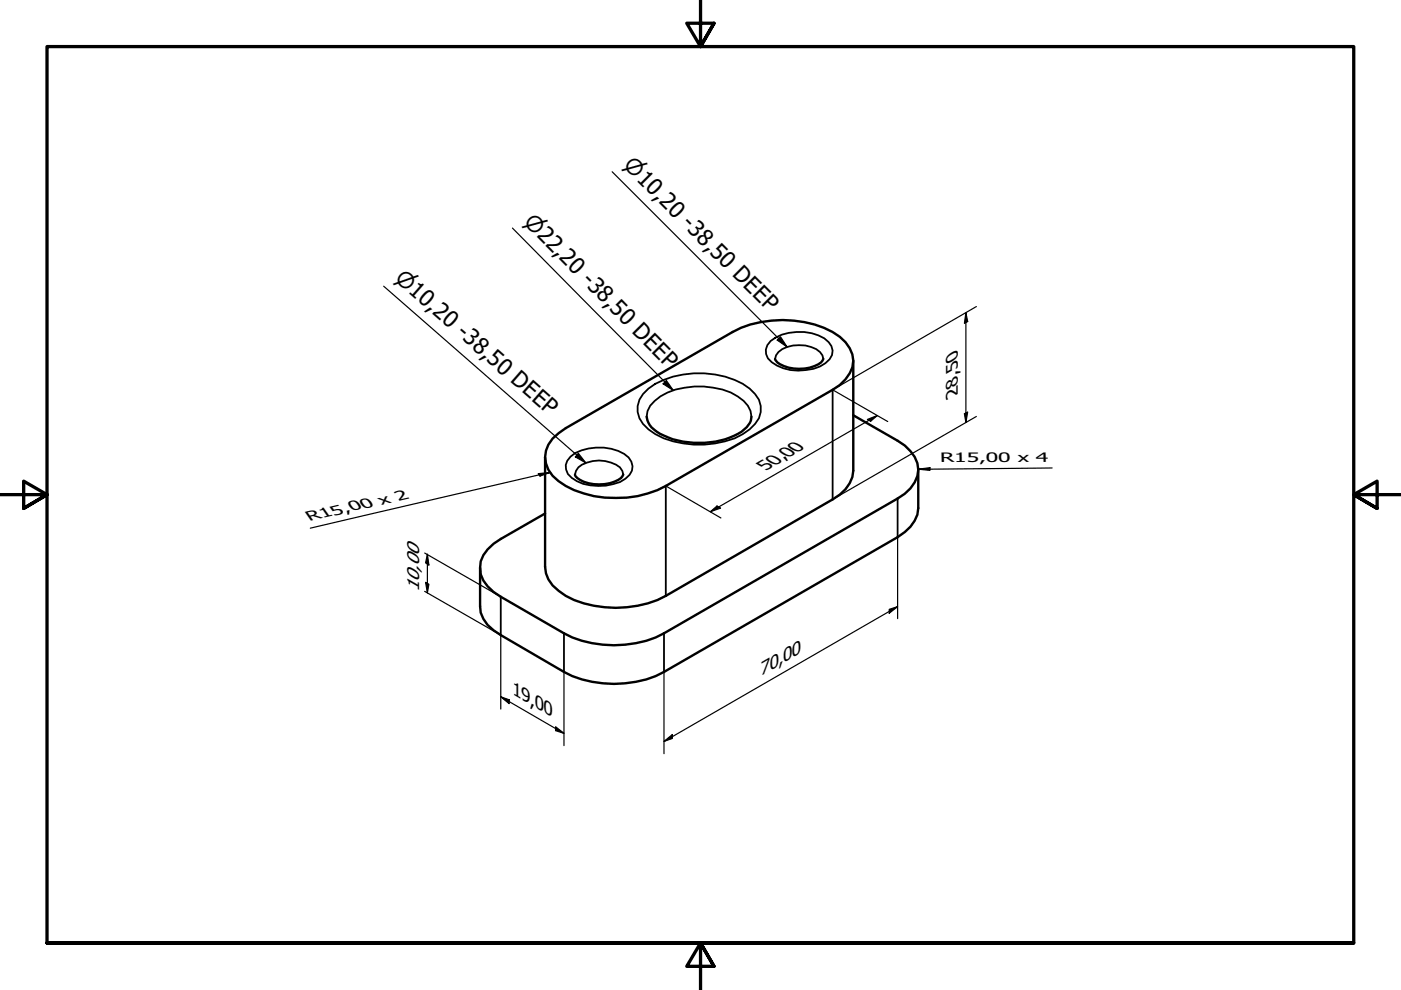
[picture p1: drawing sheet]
<svg xmlns="http://www.w3.org/2000/svg" width="297mm" height="210mm" viewBox="0 0 297 210" stroke-linecap="round" stroke-linejoin="round" font-family="sans-serif">
<!-- layer: Visible (ANSI) -->
<path d="M164.3 76.1v.1a5 5 0 0 0 4 1.9 7.3 7.3 0 0 0 6.1-1.6l.2-.4M180.9 76.5v23.3a7.4 7.4 0 0 1-4.4 6.1l-35.3 20.4a23.4 23.4 0 0 1-21.2 0 8.2 8.2 0 0 1-4.2-4.7l-.2-1.4v-23.3M117.2 93l2.8-2.2 35.3-20.4a23.4 23.4 0 0 1 21.2 0 7.8 7.8 0 0 1 4.4 6.1 7.5 7.5 0 0 1-4.4 6.1l-35.3 20.4a23.4 23.4 0 0 1-21.2 0 7.4 7.4 0 0 1-4.4-6.1l.2-1.4 .5-1.2zM137.1 88.4a5.2 5.2 0 0 0 3.7 4 18.3 18.3 0 0 0 16.4-.9l1.1-.9a3.2 3.2 0 0 0 1-2.2M180.9 88l9.4 5.4a8.9 8.9 0 0 1 4.2 4.8 6 6 0 0 1-2.7 6.5l-1.5 1-49.5 28.6a23.4 23.4 0 0 1-21.2 0l-13.4-7.8a8.7 8.7 0 0 1-4.3-4.7 5.5 5.5 0 0 1 1.5-5.3l1.2-1.2 1.6-1 9.4-5.4M194.7 99.6v8.1a6.9 6.9 0 0 1-2.9 5.1l-1.5 1.1-49.5 28.6a23.4 23.4 0 0 1-21.2 0l-13.4-7.8a8.2 8.2 0 0 1-4.3-4.8l-.1-1.3v-8.2M121.9 100.6a1.45 1.45 0 0 0 1.1 1.2 8.8 8.8 0 0 0 8.6-.4l.5-.8" fill="none" stroke="#000" stroke-width=".51"/>
<!-- layer: Visible Narrow (ANSI) -->
<path d="M163.4 72.3a10.8 10.8 0 0 1 11.4-.6 2.98 2.98 0 0 1 1.1 4.5 7.2 7.2 0 0 1-5 2.3 8.9 8.9 0 0 1-8.1-2.5 2.76 2.76 0 0 1 .6-3.7zM164.3 76.1a3.2 3.2 0 0 1 2.6-2.5 7.3 7.3 0 0 1 7 1l.5 .7 .2 .8M121 96.8a10.5 10.5 0 0 1 10.1-1.2 3.7 3.7 0 0 1 2.9 4.2 5.4 5.4 0 0 1-4 2.9 10.5 10.5 0 0 1-8.8-1.4 2.81 2.81 0 0 1-.2-4.5zM136.3 83.5a13.1 13.1 0 0 1 8.5-4.1 19 19 0 0 1 14.1 3 5.1 5.1 0 0 1 2 6.3 10.7 10.7 0 0 1-7.2 4.9 20.5 20.5 0 0 1-14.8-1.6 6.4 6.4 0 0 1-3.7-5.9l.4-1.4zM137.1 88.4a5.3 5.3 0 0 1 2.9-4.4 16.8 16.8 0 0 1 16.4 0 5.3 5.3 0 0 1 2.9 4.4M176.5 82.6v23.3M121.9 100.6a3 3 0 0 1 2.6-2.5 7.5 7.5 0 0 1 6.9 1l.6 .8 .1 .7M141.2 103v23.3M190.3 105.7v8.2M106.2 126.5v8.2M119.6 134.3v8.2M140.8 134.3v8.2" fill="none" stroke="#000" stroke-width=".38"/>
<!-- layer: Border (ANSI) -->
<path d="M148.5 -.1v10l-2.9-5h5.8l-2.9 5 2.9-5M0 104.9h10l-5-2.9v5.8l5-2.9-5 2.9M297 104.9h-10l5-2.9v5.8l-5-2.9 5 2.9M10 199.9v-190h277v190h-277h277M151.4 204.9l-2.9-5 2.9 5h-5.8l2.9-5v10" fill="none" stroke="#000" stroke-width=".7"/>
<!-- layer: Dimension (ISO) -->
<g fill="none" stroke="#000" stroke-width=".25">
<path d="M204.8 66.3l.4 1.9-.7 .4zM204.8 66.3v23.3M207 65l-30.5 17.6 11.7 6.8M183.9 88.9l2.1-.8-1.4 1.2zM186 88.1l-35.4 20.4M194.7 99.5l2.5-.3v.5zM204.5 87.7l.7-.4-.4 2.3zM207 88.3l-30.5 17.6M223.1 99.2l-28.4 .3M90 117.3l16.2 9.2M90.6 117.5l.3 2.3-.7-.4zM90.6 117.5v8.2"/>
<path d="M114.1 100.4l2.5-.2-2.1 .7zM116.6 100.2l-50.8 11.8M141.2 103l11.6 6.8M150.6 108.5l1.4-1.2 .8 .4zM190.3 113.9v17.3M90 125.4l16.2 9.3v15.6M90.2 123.5l.7 .4-.3 1.8zM188.5 129.2l1.8-.6-1.8 1.4zM190.3 128.6l-49.5 28.6M106.2 147.7l1.7 .7v.8zM106.2 147.7l13.4 7.8M117.8 154.1l1.8 1.4-1.8-.6z"/>
<path d="M119.6 142.5v15.6M140.8 157.2l1.8-1.5v.9zM140.8 142.5v17.3"/>
</g>
<g fill="#000">
<path d="M204.8 66.3l.4 1.9-.7 .4z" fill-rule="evenodd"/>
<path d="M183.9 88.9l2.1-.8-1.4 1.2z" fill-rule="evenodd"/>
<path d="M194.7 99.5l2.5-.3v.5z" fill-rule="evenodd"/>
<path d="M204.5 87.7l.7-.4-.4 2.3z" fill-rule="evenodd"/>
<path d="M90.6 117.5l.3 2.3-.7-.4z" fill-rule="evenodd"/>
<path d="M114.1 100.4l2.5-.2-2.1 .7z" fill-rule="evenodd"/>
<path d="M150.6 108.5l1.4-1.2 .8 .4z" fill-rule="evenodd"/>
<path d="M90.2 123.5l.7 .4-.3 1.8z" fill-rule="evenodd"/>
<path d="M188.5 129.2l1.8-.6-1.8 1.4z" fill-rule="evenodd"/>
<path d="M106.2 147.7l1.7 .7v.8z" fill-rule="evenodd"/>
<path d="M117.8 154.1l1.8 1.4-1.8-.6z" fill-rule="evenodd"/>
<path d="M140.8 157.2l1.8-1.5v.9z" fill-rule="evenodd"/>
</g>
<!-- layer: Symbol (ISO) -->
<path d="M129.8 36.4l37.1 37.2M108.6 48.4l34.1 34.4M81.3 60.7l42.9 37.4M164.8 72.1l.7-.7 1.4 2.2zM122.6 96.1l1.6 2-2.2-1.2zM140.6 81.4l.7-.7 1.4 2.1z" fill="none" stroke="#000" stroke-width=".25"/>
<g fill="#000">
<path d="M164.8 72.1l.7-.7 1.4 2.2z" fill-rule="evenodd"/>
<path d="M122.6 96.1l1.6 2-2.2-1.2z" fill-rule="evenodd"/>
<path d="M140.6 81.4l.7-.7 1.4 2.1z" fill-rule="evenodd"/>
</g>
<g font-size="4.6">
<text x="132" y="35.3" transform="rotate(45 132 35.3)">⌀10,20 -38,50 DEEP</text>
<text x="110.9" y="47.2" transform="rotate(45 110.9 47.2)">⌀22,20 -38,50 DEEP</text>
<text x="83.5" y="59.3" transform="rotate(41 83.5 59.3)">⌀10,20 -38,50 DEEP</text>
</g>
<g font-size="3.9">
<text x="203.1" y="83.8" transform="rotate(-90 203.1 83.8)">28,50</text>
<text x="162.4" y="99.8" transform="rotate(-30 162.4 99.8)">50,00</text>
<text x="88.9" y="125.5" transform="rotate(-90 88.9 125.5)">10,00</text>
<text x="161.3" y="143.4" transform="rotate(-30 161.3 143.4)">70,00</text>
<text x="108.6" y="147.2" transform="rotate(30 108.6 147.2)">19,00</text>
</g>
<g font-size="3.1">
<text x="77.1" y="107.9" transform="rotate(-13 77.1 107.9)">0</text>
<text x="80.9" y="107" transform="rotate(-13 80.9 107)">x</text>
<text x="84.5" y="106.1" transform="rotate(-13 84.5 106.1)">2</text>
<text x="65.6" y="110.5" transform="rotate(-13 65.6 110.5)">R 1</text>
<text x="70.8" y="109.3" transform="rotate(-13 70.8 109.3)">5 ,0</text>
</g>
<text font-size="2.7" x="199.3" y="98">R15,00 x 4</text>
</svg>
